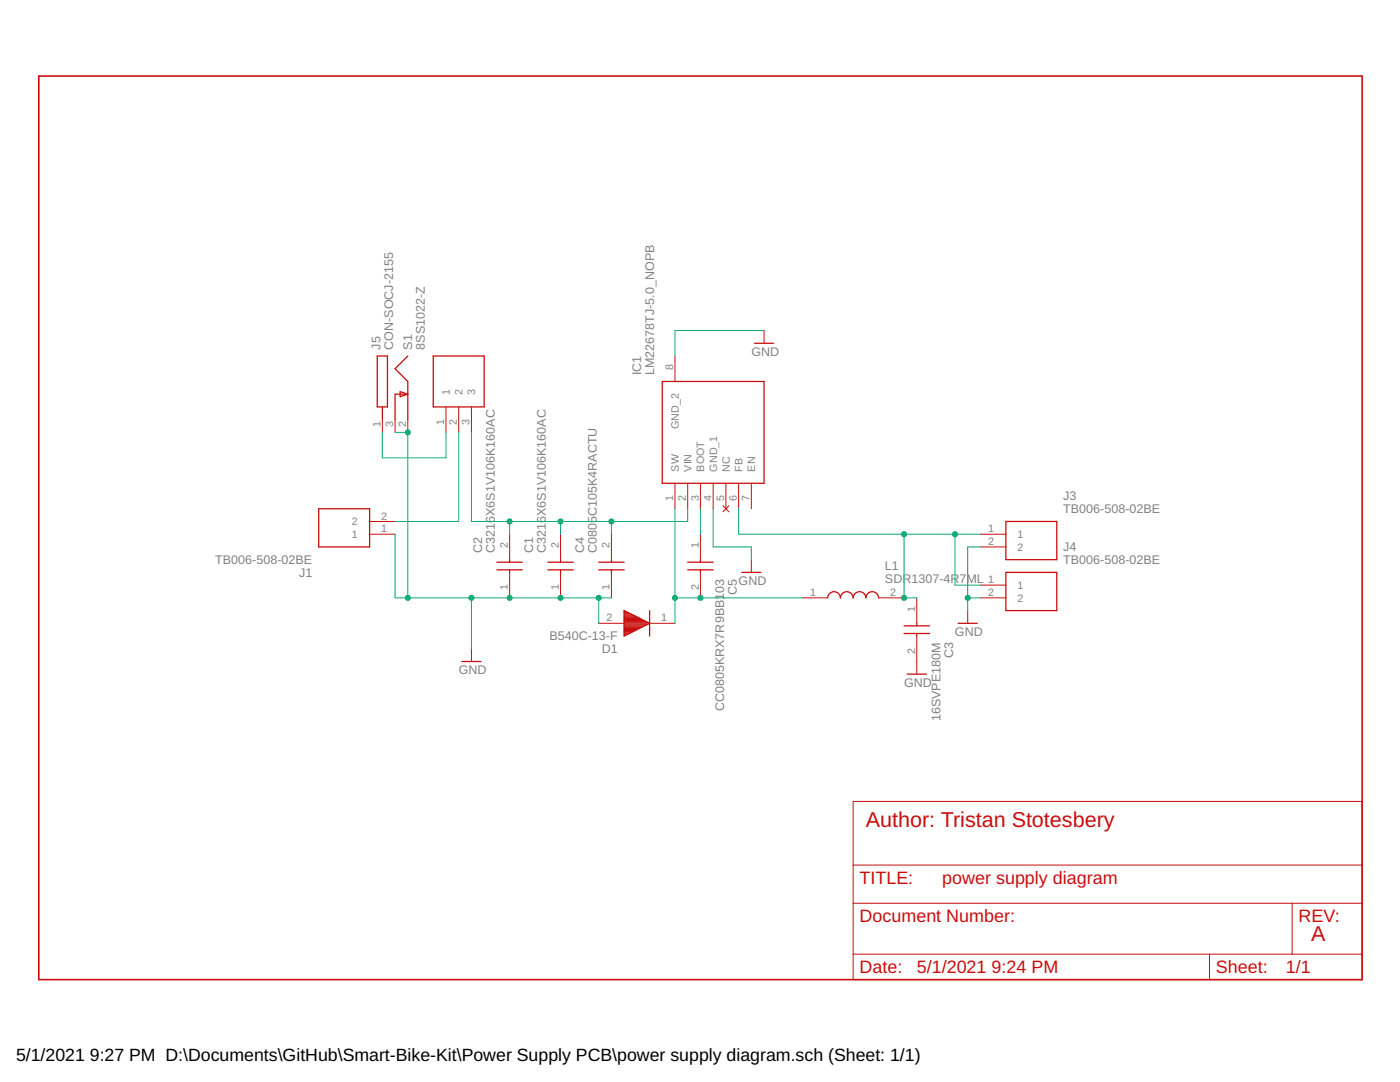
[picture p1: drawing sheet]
<?xml version="1.0" encoding="utf-8"?>
<!DOCTYPE eagle SYSTEM "eagle.dtd">
<eagle version="9.6.2">
<drawing>
<settings>
<setting alwaysvectorfont="no"/>
<setting verticaltext="up"/>
</settings>
<grid distance="0.1" unitdist="inch" unit="inch" style="lines" multiple="1" display="no" altdistance="0.01" altunitdist="inch" altunit="inch"/>
<schematic xreflabel="%F%N/%S.%C%R" xrefpart="/%S.%C%R">
<libraries>
<library name="SamacSys_Parts">
<symbols>
<symbol name="LM22678TJ-5.0_NOPB">
<wire x1="5.08" y1="2.54" x2="25.4" y2="2.54" width="0.254" layer="94"/>
<wire x1="25.4" y1="-17.78" x2="25.4" y2="2.54" width="0.254" layer="94"/>
<wire x1="25.4" y1="-17.78" x2="5.08" y2="-17.78" width="0.254" layer="94"/>
<wire x1="5.08" y1="2.54" x2="5.08" y2="-17.78" width="0.254" layer="94"/>
<text x="26.67" y="7.62" size="1.778" layer="95" align="center-left">&gt;NAME</text>
<text x="26.67" y="5.08" size="1.778" layer="96" align="center-left">&gt;VALUE</text>
<pin name="SW" x="0" y="0" length="middle"/>
<pin name="VIN" x="0" y="-2.54" length="middle"/>
<pin name="BOOT" x="0" y="-5.08" length="middle"/>
<pin name="GND_1" x="0" y="-7.62" length="middle"/>
<pin name="NC" x="0" y="-10.16" length="middle" direction="nc"/>
<pin name="FB" x="0" y="-12.7" length="middle"/>
<pin name="EN" x="0" y="-15.24" length="middle"/>
<pin name="GND_2" x="30.48" y="0" length="middle" rot="R180"/>
</symbol>
</symbols>
<devicesets>
<deviceset name="LM22678TJ-5.0_NOPB" prefix="IC">
<gates>
<gate name="G$1" symbol="LM22678TJ-5.0_NOPB" x="0" y="0"/>
</gates>
<devices>
<device name="" package="LM22678TJ50NOPB">
<connects>
<connect gate="G$1" pin="BOOT" pad="3"/>
<connect gate="G$1" pin="EN" pad="7"/>
<connect gate="G$1" pin="FB" pad="6"/>
<connect gate="G$1" pin="GND_1" pad="4"/>
<connect gate="G$1" pin="GND_2" pad="8"/>
<connect gate="G$1" pin="NC" pad="5"/>
<connect gate="G$1" pin="SW" pad="1"/>
<connect gate="G$1" pin="VIN" pad="2"/>
</connects>
<technologies>
<technology name="">
<attribute name="DESCRIPTION" value="SIMPLE SWITCHER 4.5V to 42V, 5A Step-Down Voltage Regulator with Precision Enable" constant="no"/>
<attribute name="HEIGHT" value="2.1mm" constant="no"/>
<attribute name="MANUFACTURER_NAME" value="Texas Instruments" constant="no"/>
<attribute name="MANUFACTURER_PART_NUMBER" value="LM22678TJ-5.0/NOPB" constant="no"/>
<attribute name="MOUSER_PART_NUMBER" value="926-LM22678TJ50NOPB" constant="no"/>
<attribute name="MOUSER_PRICE-STOCK" value="https://www.mouser.co.uk/ProductDetail/Texas-Instruments/LM22678TJ-50-NOPB?qs=X1J7HmVL2ZHigSTWjAFUig%3D%3D" constant="no"/>
</technology>
</technologies>
</device>
</devices>
</deviceset>
</devicesets>
</library>
<library name="SamacSys_Parts">
<symbols>
<symbol name="C3216X6S1V106K160AC">
<wire x1="5.588" y1="2.54" x2="5.588" y2="-2.54" width="0.254" layer="94"/>
<wire x1="7.112" y1="2.54" x2="7.112" y2="-2.54" width="0.254" layer="94"/>
<wire x1="5.08" y1="0" x2="5.588" y2="0" width="0.254" layer="94"/>
<wire x1="7.112" y1="0" x2="7.62" y2="0" width="0.254" layer="94"/>
<text x="8.89" y="6.35" size="1.778" layer="95" align="center-left">&gt;NAME</text>
<text x="8.89" y="3.81" size="1.778" layer="96" align="center-left">&gt;VALUE</text>
<pin name="1" x="0" y="0" visible="pad" length="middle"/>
<pin name="2" x="12.7" y="0" visible="pad" length="middle" rot="R180"/>
</symbol>
<symbol name="C0805C105K4RACTU">
<wire x1="5.588" y1="2.54" x2="5.588" y2="-2.54" width="0.254" layer="94"/>
<wire x1="7.112" y1="2.54" x2="7.112" y2="-2.54" width="0.254" layer="94"/>
<wire x1="5.08" y1="0" x2="5.588" y2="0" width="0.254" layer="94"/>
<wire x1="7.112" y1="0" x2="7.62" y2="0" width="0.254" layer="94"/>
<text x="8.89" y="6.35" size="1.778" layer="95" align="center-left">&gt;NAME</text>
<text x="8.89" y="3.81" size="1.778" layer="96" align="center-left">&gt;VALUE</text>
<pin name="1" x="0" y="0" visible="pad" length="middle"/>
<pin name="2" x="12.7" y="0" visible="pad" length="middle" rot="R180"/>
</symbol>
<symbol name="CC0805KRX7R9BB103">
<wire x1="5.588" y1="2.54" x2="5.588" y2="-2.54" width="0.254" layer="94"/>
<wire x1="7.112" y1="2.54" x2="7.112" y2="-2.54" width="0.254" layer="94"/>
<wire x1="5.08" y1="0" x2="5.588" y2="0" width="0.254" layer="94"/>
<wire x1="7.112" y1="0" x2="7.62" y2="0" width="0.254" layer="94"/>
<text x="8.89" y="6.35" size="1.778" layer="95" align="center-left">&gt;NAME</text>
<text x="8.89" y="3.81" size="1.778" layer="96" align="center-left">&gt;VALUE</text>
<pin name="1" x="0" y="0" visible="pad" length="middle"/>
<pin name="2" x="12.7" y="0" visible="pad" length="middle" rot="R180"/>
</symbol>
<symbol name="B540C-13-F">
<wire x1="5.08" y1="2.54" x2="5.08" y2="-2.54" width="0.254" layer="94"/>
<text x="11.43" y="5.08" size="1.778" layer="95" align="center-left">&gt;NAME</text>
<text x="11.43" y="2.54" size="1.778" layer="96" align="center-left">&gt;VALUE</text>
<pin name="K" x="0" y="0" visible="pad" length="middle"/>
<pin name="A" x="15.24" y="0" visible="pad" length="middle" rot="R180"/>
<polygon width="0.254" layer="94">
<vertex x="5.08" y="0"/>
<vertex x="10.16" y="2.54"/>
<vertex x="10.16" y="-2.54"/>
</polygon>
</symbol>
<symbol name="SDR1307-4R7ML">
<wire x1="5.08" y1="0" x2="7.62" y2="0" width="0.254" layer="94" curve="-175.4"/>
<wire x1="7.62" y1="0" x2="10.16" y2="0" width="0.254" layer="94" curve="-175.4"/>
<wire x1="10.16" y1="0" x2="12.7" y2="0" width="0.254" layer="94" curve="-175.4"/>
<wire x1="12.7" y1="0" x2="15.24" y2="0" width="0.254" layer="94" curve="-175.4"/>
<text x="16.51" y="6.35" size="1.778" layer="95" align="center-left">&gt;NAME</text>
<text x="16.51" y="3.81" size="1.778" layer="96" align="center-left">&gt;VALUE</text>
<pin name="1" x="0" y="0" visible="pad" length="middle"/>
<pin name="2" x="20.32" y="0" visible="pad" length="middle" rot="R180"/>
</symbol>
<symbol name="TB006-508-02BE">
<wire x1="5.08" y1="2.54" x2="15.24" y2="2.54" width="0.254" layer="94"/>
<wire x1="15.24" y1="-5.08" x2="15.24" y2="2.54" width="0.254" layer="94"/>
<wire x1="15.24" y1="-5.08" x2="5.08" y2="-5.08" width="0.254" layer="94"/>
<wire x1="5.08" y1="2.54" x2="5.08" y2="-5.08" width="0.254" layer="94"/>
<text x="16.51" y="7.62" size="1.778" layer="95" align="center-left">&gt;NAME</text>
<text x="16.51" y="5.08" size="1.778" layer="96" align="center-left">&gt;VALUE</text>
<pin name="1" x="0" y="0" length="middle"/>
<pin name="2" x="0" y="-2.54" length="middle"/>
</symbol>
<symbol name="16SVPE180M">
<wire x1="5.588" y1="2.54" x2="5.588" y2="-2.54" width="0.254" layer="94"/>
<wire x1="7.112" y1="2.54" x2="7.112" y2="-2.54" width="0.254" layer="94"/>
<wire x1="5.08" y1="0" x2="5.588" y2="0" width="0.254" layer="94"/>
<wire x1="7.112" y1="0" x2="7.62" y2="0" width="0.254" layer="94"/>
<text x="8.89" y="6.35" size="1.778" layer="95" align="center-left">&gt;NAME</text>
<text x="8.89" y="3.81" size="1.778" layer="96" align="center-left">&gt;VALUE</text>
<pin name="1" x="0" y="0" visible="pad" length="middle"/>
<pin name="2" x="12.7" y="0" visible="pad" length="middle" rot="R180"/>
</symbol>
<symbol name="CON-SOCJ-2155">
<wire x1="5.08" y1="1.016" x2="5.08" y2="-1.016" width="0.254" layer="94"/>
<wire x1="15.24" y1="-1.016" x2="5.08" y2="-1.016" width="0.254" layer="94"/>
<wire x1="15.24" y1="-1.016" x2="15.24" y2="1.016" width="0.254" layer="94"/>
<wire x1="5.08" y1="1.016" x2="15.24" y2="1.016" width="0.254" layer="94"/>
<wire x1="2.54" y1="0" x2="5.08" y2="0" width="0.254" layer="94"/>
<wire x1="2.54" y1="-2.54" x2="7.62" y2="-2.54" width="0.254" layer="94"/>
<wire x1="7.62" y1="-5.08" x2="7.62" y2="-2.54" width="0.254" layer="94"/>
<wire x1="2.54" y1="-5.08" x2="10.16" y2="-5.08" width="0.254" layer="94"/>
<wire x1="12.7" y1="-2.54" x2="10.16" y2="-5.08" width="0.254" layer="94"/>
<wire x1="12.7" y1="-2.54" x2="15.24" y2="-5.08" width="0.254" layer="94"/>
<wire x1="7.62" y1="-5.08" x2="7.112" y2="-3.556" width="0.254" layer="94"/>
<wire x1="8.128" y1="-3.556" x2="7.112" y2="-3.556" width="0.254" layer="94"/>
<wire x1="8.128" y1="-3.556" x2="7.62" y2="-5.08" width="0.254" layer="94"/>
<text x="16.51" y="1.27" size="1.778" layer="95" align="center-left">&gt;NAME</text>
<text x="16.51" y="-1.27" size="1.778" layer="96" align="center-left">&gt;VALUE</text>
<pin name="1" x="0" y="0" visible="pad" length="short"/>
<pin name="2" x="0" y="-5.08" visible="pad" length="short"/>
<pin name="3" x="0" y="-2.54" visible="pad" length="short"/>
</symbol>
</symbols>
<devicesets>
<deviceset name="C3216X6S1V106K160AC" prefix="C">
<gates>
<gate name="G$1" symbol="C3216X6S1V106K160AC" x="0" y="0"/>
</gates>
<devices>
<device name="" package="CAPC3216X180N">
<connects>
<connect gate="G$1" pin="1" pad="1"/>
<connect gate="G$1" pin="2" pad="2"/>
</connects>
<package3dinstances>
<package3dinstance package3d_urn="urn:adsk.eagle:package:27935305/1"/>
</package3dinstances>
<technologies>
<technology name="">
<attribute name="DESCRIPTION" value="Multilayer Ceramic Capacitors MLCC - SMD/SMT 1206 35V 10uF X6S 10% T: 1.6mm" constant="no"/>
<attribute name="HEIGHT" value="1.8mm" constant="no"/>
<attribute name="MANUFACTURER_NAME" value="TDK" constant="no"/>
<attribute name="MANUFACTURER_PART_NUMBER" value="C3216X6S1V106K160AC" constant="no"/>
<attribute name="MOUSER_PART_NUMBER" value="810-C3216X6S1V106K6A" constant="no"/>
<attribute name="MOUSER_PRICE-STOCK" value="https://www.mouser.co.uk/ProductDetail/TDK/C3216X6S1V106K160AC?qs=xLDY6iXSiQbqLIcRZVjJ3A%3D%3D" constant="no"/>
</technology>
</technologies>
</device>
</devices>
</deviceset>
<deviceset name="C0805C105K4RACTU" prefix="C">
<gates>
<gate name="G$1" symbol="C0805C105K4RACTU" x="0" y="0"/>
</gates>
<devices>
<device name="" package="CAPC2012X100N">
<connects>
<connect gate="G$1" pin="1" pad="1"/>
<connect gate="G$1" pin="2" pad="2"/>
</connects>
<package3dinstances>
<package3dinstance package3d_urn="urn:adsk.eagle:package:27935306/1"/>
</package3dinstances>
<technologies>
<technology name="">
<attribute name="DESCRIPTION" value="1uF Ceramic Multilayer Capacitor, 16V" constant="no"/>
<attribute name="HEIGHT" value="1mm" constant="no"/>
<attribute name="MANUFACTURER_NAME" value="Kemet" constant="no"/>
<attribute name="MANUFACTURER_PART_NUMBER" value="C0805C105K4RACTU" constant="no"/>
<attribute name="MOUSER_PART_NUMBER" value="80-C0805C105K4R" constant="no"/>
<attribute name="MOUSER_PRICE-STOCK" value="https://www.mouser.co.uk/ProductDetail/KEMET/C0805C105K4RACTU?qs=yrVqjCObULOefkidH6lLLQ%3D%3D" constant="no"/>
</technology>
</technologies>
</device>
</devices>
</deviceset>
<deviceset name="CC0805KRX7R9BB103" prefix="C">
<gates>
<gate name="G$1" symbol="CC0805KRX7R9BB103" x="0" y="0"/>
</gates>
<devices>
<device name="" package="CAPC2012X135N">
<connects>
<connect gate="G$1" pin="1" pad="1"/>
<connect gate="G$1" pin="2" pad="2"/>
</connects>
<package3dinstances>
<package3dinstance package3d_urn="urn:adsk.eagle:package:27935307/1"/>
</package3dinstances>
<technologies>
<technology name="">
<attribute name="DESCRIPTION" value="0805 X7R ceramic cap,10nF 50V Phycomp 10nF Multilayer Ceramic Capacitor (MLCC) 50 V dc +/-10% X7R dielectric Standard max op. temp. +125C" constant="no"/>
<attribute name="HEIGHT" value="1.35mm" constant="no"/>
<attribute name="MANUFACTURER_NAME" value="YAGEO (PHYCOMP)" constant="no"/>
<attribute name="MANUFACTURER_PART_NUMBER" value="CC0805KRX7R9BB103" constant="no"/>
<attribute name="MOUSER_PART_NUMBER" value="603-CC805KRX7R9BB103" constant="no"/>
<attribute name="MOUSER_PRICE-STOCK" value="https://www.mouser.co.uk/ProductDetail/Yageo/CC0805KRX7R9BB103?qs=AgBp2OyFlx%252BOmOw2rEcWJw%3D%3D" constant="no"/>
</technology>
</technologies>
</device>
</devices>
</deviceset>
<deviceset name="B540C-13-F" prefix="D">
<gates>
<gate name="G$1" symbol="B540C-13-F" x="0" y="0"/>
</gates>
<devices>
<device name="" package="DIOM7959X250N">
<connects>
<connect gate="G$1" pin="A" pad="2"/>
<connect gate="G$1" pin="K" pad="1"/>
</connects>
<package3dinstances>
<package3dinstance package3d_urn="urn:adsk.eagle:package:27935304/1"/>
</package3dinstances>
<technologies>
<technology name="">
<attribute name="DESCRIPTION" value="Diodes Inc B540C-13-F, SMT Schottky Diode, 40V 5A, 2-Pin DO-214AB" constant="no"/>
<attribute name="HEIGHT" value="2.5mm" constant="no"/>
<attribute name="MANUFACTURER_NAME" value="Diodes Inc." constant="no"/>
<attribute name="MANUFACTURER_PART_NUMBER" value="B540C-13-F" constant="no"/>
<attribute name="MOUSER_PART_NUMBER" value="621-B540C-F" constant="no"/>
<attribute name="MOUSER_PRICE-STOCK" value="https://www.mouser.co.uk/ProductDetail/Diodes-Incorporated/B540C-13-F?qs=v2dnQLbuoRZXHN%2FK4ft5%252Bg%3D%3D" constant="no"/>
</technology>
</technologies>
</device>
</devices>
</deviceset>
<deviceset name="SDR1307-4R7ML" prefix="L">
<gates>
<gate name="G$1" symbol="SDR1307-4R7ML" x="0" y="0"/>
</gates>
<devices>
<device name="" package="SDR1307-220ML">
<connects>
<connect gate="G$1" pin="1" pad="1"/>
<connect gate="G$1" pin="2" pad="2"/>
</connects>
<package3dinstances>
<package3dinstance package3d_urn="urn:adsk.eagle:package:27935309/1"/>
</package3dinstances>
<technologies>
<technology name="">
<attribute name="DESCRIPTION" value="Fixed Inductors 4.7uH 20% SMD 1307" constant="no"/>
<attribute name="HEIGHT" value="mm" constant="no"/>
<attribute name="MANUFACTURER_NAME" value="Bourns" constant="no"/>
<attribute name="MANUFACTURER_PART_NUMBER" value="SDR1307-4R7ML" constant="no"/>
<attribute name="MOUSER_PART_NUMBER" value="652-SDR1307-4R7ML" constant="no"/>
<attribute name="MOUSER_PRICE-STOCK" value="https://www.mouser.co.uk/ProductDetail/Bourns/SDR1307-4R7ML?qs=uD%2FoUDWqfvTph9Rfuyszgg%3D%3D" constant="no"/>
</technology>
</technologies>
</device>
</devices>
</deviceset>
<deviceset name="TB006-508-02BE" prefix="J">
<gates>
<gate name="G$1" symbol="TB006-508-02BE" x="0" y="0"/>
</gates>
<devices>
<device name="" package="TB00650802BE">
<connects>
<connect gate="G$1" pin="1" pad="1"/>
<connect gate="G$1" pin="2" pad="2"/>
</connects>
<package3dinstances>
<package3dinstance package3d_urn="urn:adsk.eagle:package:27935310/1"/>
</package3dinstances>
<technologies>
<technology name="">
<attribute name="DESCRIPTION" value="Fixed Terminal Blocks screw type, 5.08 , horizontal, 2 poles, CUI Blue, slotted screw, PCB mount" constant="no"/>
<attribute name="HEIGHT" value="10.4mm" constant="no"/>
<attribute name="MANUFACTURER_NAME" value="CUI Inc." constant="no"/>
<attribute name="MANUFACTURER_PART_NUMBER" value="TB006-508-02BE" constant="no"/>
<attribute name="MOUSER_PART_NUMBER" value="490-TB006-508-02BE" constant="no"/>
<attribute name="MOUSER_PRICE-STOCK" value="https://www.mouser.co.uk/ProductDetail/CUI-Devices/TB006-508-02BE?qs=vLWxofP3U2wEdOVV%2FaT04w%3D%3D" constant="no"/>
</technology>
</technologies>
</device>
</devices>
</deviceset>
<deviceset name="16SVPE180M" prefix="C">
<gates>
<gate name="G$1" symbol="16SVPE180M" x="0" y="0"/>
</gates>
<devices>
<device name="" package="16SVPE180M">
<connects>
<connect gate="G$1" pin="1" pad="1"/>
<connect gate="G$1" pin="2" pad="2"/>
</connects>
<package3dinstances>
<package3dinstance package3d_urn="urn:adsk.eagle:package:27935308/1"/>
</package3dinstances>
<technologies>
<technology name="">
<attribute name="DESCRIPTION" value="Panasonic Aluminium Polymer Capacitor 180uF 16V dc 6.3mm C10 OS-CON Series, Surface Mount Polymer, +/-20% 6.3 x 9.9mm" constant="no"/>
<attribute name="HEIGHT" value="10mm" constant="no"/>
<attribute name="MANUFACTURER_NAME" value="Panasonic" constant="no"/>
<attribute name="MANUFACTURER_PART_NUMBER" value="16SVPE180M" constant="no"/>
<attribute name="MOUSER_PART_NUMBER" value="667-16SVPE180M" constant="no"/>
<attribute name="MOUSER_PRICE-STOCK" value="https://www.mouser.co.uk/ProductDetail/Panasonic/16SVPE180M?qs=OE1iw1LrrPH8IiQtRMzKQA%3D%3D" constant="no"/>
</technology>
</technologies>
</device>
</devices>
</deviceset>
<deviceset name="CON-SOCJ-2155" prefix="J">
<gates>
<gate name="G$1" symbol="CON-SOCJ-2155" x="0" y="0"/>
</gates>
<devices>
<device name="" package="CONSOCJ2155">
<connects>
<connect gate="G$1" pin="1" pad="1"/>
<connect gate="G$1" pin="2" pad="2"/>
<connect gate="G$1" pin="3" pad="3"/>
</connects>
<package3dinstances>
<package3dinstance package3d_urn="urn:adsk.eagle:package:27935300/1"/>
</package3dinstances>
<technologies>
<technology name="">
<attribute name="DESCRIPTION" value="DC Power Connectors Power Jack/Connector 2.1mm x 5.5mm" constant="no"/>
<attribute name="HEIGHT" value="11mm" constant="no"/>
<attribute name="MANUFACTURER_NAME" value="Gravitech" constant="no"/>
<attribute name="MANUFACTURER_PART_NUMBER" value="CON-SOCJ-2155" constant="no"/>
<attribute name="MOUSER_PART_NUMBER" value="992-CON-SOCJ-2155" constant="no"/>
<attribute name="MOUSER_PRICE-STOCK" value="https://www.mouser.co.uk/ProductDetail/Gravitech/CON-SOCJ-2155/?qs=fkzBJ5HM%252BdCcpvFQyQZHtA%3D%3D" constant="no"/>
</technology>
</technologies>
</device>
</devices>
</deviceset>
</devicesets>
</library>
<library name="supply1">
<symbols>
<symbol name="GND">
<wire x1="-1.905" y1="0" x2="1.905" y2="0" width="0.254" layer="94"/>
<text x="-2.54" y="-2.54" size="1.778" layer="96">&gt;VALUE</text>
<pin name="GND" x="0" y="2.54" visible="off" length="short" direction="sup" rot="R270"/>
</symbol>
</symbols>
<devicesets>
<deviceset name="GND" prefix="GND">
<gates>
<gate name="1" symbol="GND" x="0" y="0"/>
</gates>
<devices>
<device name="">
<technologies>
<technology name=""/>
</technologies>
</device>
</devices>
</deviceset>
</devicesets>
</library>
<library name="8SS1022-Z">
<symbols>
<symbol name="8SS1022-Z">
<wire x1="5.08" y1="2.54" x2="15.24" y2="2.54" width="0.254" layer="94"/>
<wire x1="15.24" y1="-7.62" x2="15.24" y2="2.54" width="0.254" layer="94"/>
<wire x1="15.24" y1="-7.62" x2="5.08" y2="-7.62" width="0.254" layer="94"/>
<wire x1="5.08" y1="2.54" x2="5.08" y2="-7.62" width="0.254" layer="94"/>
<text x="16.51" y="7.62" size="1.778" layer="95" align="center-left">&gt;NAME</text>
<text x="16.51" y="5.08" size="1.778" layer="96" align="center-left">&gt;VALUE</text>
<pin name="1" x="0" y="0" length="middle"/>
<pin name="2" x="0" y="-2.54" length="middle"/>
<pin name="3" x="0" y="-5.08" length="middle"/>
</symbol>
</symbols>
<devicesets>
<deviceset name="8SS1022-Z" prefix="S">
<gates>
<gate name="G$1" symbol="8SS1022-Z" x="0" y="0"/>
</gates>
<devices>
<device name="" package="8SS1022Z">
<connects>
<connect gate="G$1" pin="1" pad="1"/>
<connect gate="G$1" pin="2" pad="2"/>
<connect gate="G$1" pin="3" pad="3"/>
</connects>
<technologies>
<technology name="">
<attribute name="DESCRIPTION" value="Slide Switches SPDT, ON-OFF-ON, slide, straight PC terminals, 6A @ 125V AC" constant="no"/>
<attribute name="HEIGHT" value="14.85mm" constant="no"/>
<attribute name="MANUFACTURER_NAME" value="NIDEC COPAL" constant="no"/>
<attribute name="MANUFACTURER_PART_NUMBER" value="8SS1022-Z" constant="no"/>
<attribute name="MOUSER_PART_NUMBER" value="229-8SS1022-Z" constant="no"/>
<attribute name="MOUSER_PRICE-STOCK" value="https://www.mouser.co.uk/ProductDetail/Nidec-Copal/8SS1022-Z?qs=XeJtXLiO41S0FkmrxT6eNQ%3D%3D" constant="no"/>
</technology>
</technologies>
</device>
</devices>
</deviceset>
</devicesets>
</library>
<library name="frames">
<symbols>
<symbol name="DINA4_L">
<frame x1="0" y1="0" x2="264.16" y2="180.34" columns="4" rows="4" layer="94" border-left="no" border-top="no" border-right="no" border-bottom="no"/>
</symbol>
<symbol name="DOCFIELD">
<wire x1="0" y1="0" x2="71.12" y2="0" width="0.1016" layer="94"/>
<wire x1="101.6" y1="15.24" x2="87.63" y2="15.24" width="0.1016" layer="94"/>
<wire x1="0" y1="0" x2="0" y2="5.08" width="0.1016" layer="94"/>
<wire x1="0" y1="5.08" x2="71.12" y2="5.08" width="0.1016" layer="94"/>
<wire x1="0" y1="5.08" x2="0" y2="15.24" width="0.1016" layer="94"/>
<wire x1="101.6" y1="15.24" x2="101.6" y2="5.08" width="0.1016" layer="94"/>
<wire x1="71.12" y1="5.08" x2="71.12" y2="0" width="0.1016" layer="94"/>
<wire x1="71.12" y1="5.08" x2="87.63" y2="5.08" width="0.1016" layer="94"/>
<wire x1="71.12" y1="0" x2="101.6" y2="0" width="0.1016" layer="94"/>
<wire x1="87.63" y1="15.24" x2="87.63" y2="5.08" width="0.1016" layer="94"/>
<wire x1="87.63" y1="15.24" x2="0" y2="15.24" width="0.1016" layer="94"/>
<wire x1="87.63" y1="5.08" x2="101.6" y2="5.08" width="0.1016" layer="94"/>
<wire x1="101.6" y1="5.08" x2="101.6" y2="0" width="0.1016" layer="94"/>
<wire x1="0" y1="15.24" x2="0" y2="22.86" width="0.1016" layer="94"/>
<wire x1="101.6" y1="35.56" x2="0" y2="35.56" width="0.1016" layer="94"/>
<wire x1="101.6" y1="35.56" x2="101.6" y2="22.86" width="0.1016" layer="94"/>
<wire x1="0" y1="22.86" x2="101.6" y2="22.86" width="0.1016" layer="94"/>
<wire x1="0" y1="22.86" x2="0" y2="35.56" width="0.1016" layer="94"/>
<wire x1="101.6" y1="22.86" x2="101.6" y2="15.24" width="0.1016" layer="94"/>
<text x="1.27" y="1.27" size="2.54" layer="94">Date:</text>
<text x="12.7" y="1.27" size="2.54" layer="94">&gt;LAST_DATE_TIME</text>
<text x="72.39" y="1.27" size="2.54" layer="94">Sheet:</text>
<text x="86.36" y="1.27" size="2.54" layer="94">&gt;SHEET</text>
<text x="88.9" y="11.43" size="2.54" layer="94">REV:</text>
<text x="1.27" y="19.05" size="2.54" layer="94">TITLE:</text>
<text x="1.27" y="11.43" size="2.54" layer="94">Document Number:</text>
<text x="17.78" y="19.05" size="2.54" layer="94">&gt;DRAWING_NAME</text>
</symbol>
</symbols>
<devicesets>
<deviceset name="DINA4_L" prefix="FRAME" uservalue="yes">
<gates>
<gate name="G$1" symbol="DINA4_L" x="0" y="0"/>
<gate name="G$2" symbol="DOCFIELD" x="162.56" y="0" addlevel="must"/>
</gates>
<devices>
<device name="">
<technologies>
<technology name=""/>
</technologies>
</device>
</devices>
</deviceset>
</devicesets>
</library>
</libraries>
<attributes>
</attributes>
<variantdefs>
</variantdefs>
<classes>
<class number="0" name="default" width="0" drill="0">
</class>
</classes>
<parts>
<part name="IC1" library="SamacSys_Parts" deviceset="LM22678TJ-5.0_NOPB" device=""/>
<part name="C1" library="SamacSys_Parts" deviceset="C3216X6S1V106K160AC" device="" package3d_urn="urn:adsk.eagle:package:27935305/1"/>
<part name="C2" library="SamacSys_Parts" deviceset="C3216X6S1V106K160AC" device="" package3d_urn="urn:adsk.eagle:package:27935305/1"/>
<part name="C4" library="SamacSys_Parts" deviceset="C0805C105K4RACTU" device="" package3d_urn="urn:adsk.eagle:package:27935306/1"/>
<part name="C5" library="SamacSys_Parts" deviceset="CC0805KRX7R9BB103" device="" package3d_urn="urn:adsk.eagle:package:27935307/1"/>
<part name="D1" library="SamacSys_Parts" deviceset="B540C-13-F" device="" package3d_urn="urn:adsk.eagle:package:27935304/1"/>
<part name="L1" library="SamacSys_Parts" deviceset="SDR1307-4R7ML" device="" package3d_urn="urn:adsk.eagle:package:27935309/1"/>
<part name="J1" library="SamacSys_Parts" deviceset="TB006-508-02BE" device="" package3d_urn="urn:adsk.eagle:package:27935310/1"/>
<part name="J3" library="SamacSys_Parts" deviceset="TB006-508-02BE" device="" package3d_urn="urn:adsk.eagle:package:27935310/1"/>
<part name="J4" library="SamacSys_Parts" deviceset="TB006-508-02BE" device="" package3d_urn="urn:adsk.eagle:package:27935310/1"/>
<part name="C3" library="SamacSys_Parts" deviceset="16SVPE180M" device="" package3d_urn="urn:adsk.eagle:package:27935308/1"/>
<part name="J5" library="SamacSys_Parts" deviceset="CON-SOCJ-2155" device="" package3d_urn="urn:adsk.eagle:package:27935300/1"/>
<part name="GND1" library="supply1" deviceset="GND" device=""/>
<part name="GND2" library="supply1" deviceset="GND" device=""/>
<part name="GND4" library="supply1" deviceset="GND" device=""/>
<part name="GND5" library="supply1" deviceset="GND" device=""/>
<part name="GND6" library="supply1" deviceset="GND" device=""/>
<part name="S1" library="8SS1022-Z" deviceset="8SS1022-Z" device=""/>
<part name="FRAME1" library="frames" deviceset="DINA4_L" device=""/>
</parts>
<sheets>
<sheet>
<plain>
<text x="101.6" y="10.16" size="3.048" layer="94">Author: Tristan Stotesbery</text>
<text x="190.5" y="-12.7" size="3.048" layer="94">A</text>
</plain>
<instances>
<instance part="IC1" gate="G$1" x="63.5" y="73.66" smashed="yes" rot="R90">
<attribute name="NAME" x="55.88" y="100.33" size="1.778" layer="95" rot="R90" align="center-left"/>
<attribute name="VALUE" x="58.42" y="100.33" size="1.778" layer="96" rot="R90" align="center-left"/>
</instance>
<instance part="C1" gate="G$1" x="40.64" y="55.88" smashed="yes" rot="R90">
<attribute name="NAME" x="34.29" y="64.77" size="1.778" layer="95" rot="R90" align="center-left"/>
<attribute name="VALUE" x="36.83" y="64.77" size="1.778" layer="96" rot="R90" align="center-left"/>
</instance>
<instance part="C2" gate="G$1" x="30.48" y="55.88" smashed="yes" rot="R90">
<attribute name="NAME" x="24.13" y="64.77" size="1.778" layer="95" rot="R90" align="center-left"/>
<attribute name="VALUE" x="26.67" y="64.77" size="1.778" layer="96" rot="R90" align="center-left"/>
</instance>
<instance part="C4" gate="G$1" x="50.8" y="55.88" smashed="yes" rot="R90">
<attribute name="NAME" x="44.45" y="64.77" size="1.778" layer="95" rot="R90" align="center-left"/>
<attribute name="VALUE" x="46.99" y="64.77" size="1.778" layer="96" rot="R90" align="center-left"/>
</instance>
<instance part="C5" gate="G$1" x="68.58" y="68.58" smashed="yes" rot="R270">
<attribute name="NAME" x="74.93" y="59.69" size="1.778" layer="95" rot="R270" align="center-left"/>
<attribute name="VALUE" x="72.39" y="59.69" size="1.778" layer="96" rot="R270" align="center-left"/>
</instance>
<instance part="D1" gate="G$1" x="63.5" y="50.8" smashed="yes" rot="R180">
<attribute name="NAME" x="52.07" y="45.72" size="1.778" layer="95" rot="R180" align="center-left"/>
<attribute name="VALUE" x="52.07" y="48.26" size="1.778" layer="96" rot="R180" align="center-left"/>
</instance>
<instance part="L1" gate="G$1" x="88.9" y="55.88" smashed="yes">
<attribute name="NAME" x="105.41" y="62.23" size="1.778" layer="95" align="center-left"/>
<attribute name="VALUE" x="105.41" y="59.69" size="1.778" layer="96" align="center-left"/>
</instance>
<instance part="J1" gate="G$1" x="7.62" y="68.58" smashed="yes" rot="R180">
<attribute name="NAME" x="-8.89" y="60.96" size="1.778" layer="95" rot="R180" align="center-left"/>
<attribute name="VALUE" x="-8.89" y="63.5" size="1.778" layer="96" rot="R180" align="center-left"/>
</instance>
<instance part="J3" gate="G$1" x="124.46" y="68.58" smashed="yes">
<attribute name="NAME" x="140.97" y="76.2" size="1.778" layer="95" align="center-left"/>
<attribute name="VALUE" x="140.97" y="73.66" size="1.778" layer="96" align="center-left"/>
</instance>
<instance part="J4" gate="G$1" x="124.46" y="58.42" smashed="yes">
<attribute name="NAME" x="140.97" y="66.04" size="1.778" layer="95" align="center-left"/>
<attribute name="VALUE" x="140.97" y="63.5" size="1.778" layer="96" align="center-left"/>
</instance>
<instance part="C3" gate="G$1" x="111.76" y="55.88" smashed="yes" rot="R270">
<attribute name="NAME" x="118.11" y="46.99" size="1.778" layer="95" rot="R270" align="center-left"/>
<attribute name="VALUE" x="115.57" y="46.99" size="1.778" layer="96" rot="R270" align="center-left"/>
</instance>
<instance part="J5" gate="G$1" x="5.08" y="88.9" smashed="yes" rot="R90">
<attribute name="NAME" x="3.81" y="105.41" size="1.778" layer="95" rot="R90" align="center-left"/>
<attribute name="VALUE" x="6.35" y="105.41" size="1.778" layer="96" rot="R90" align="center-left"/>
</instance>
<instance part="GND1" gate="1" x="121.92" y="50.8" smashed="yes">
<attribute name="VALUE" x="119.38" y="48.26" size="1.778" layer="96"/>
</instance>
<instance part="GND2" gate="1" x="111.76" y="40.64" smashed="yes">
<attribute name="VALUE" x="109.22" y="38.1" size="1.778" layer="96"/>
</instance>
<instance part="GND4" gate="1" x="81.28" y="106.68" smashed="yes">
<attribute name="VALUE" x="78.74" y="104.14" size="1.778" layer="96"/>
</instance>
<instance part="GND5" gate="1" x="78.74" y="60.96" smashed="yes">
<attribute name="VALUE" x="76.2" y="58.42" size="1.778" layer="96"/>
</instance>
<instance part="GND6" gate="1" x="22.86" y="43.18" smashed="yes">
<attribute name="VALUE" x="20.32" y="40.64" size="1.778" layer="96"/>
</instance>
<instance part="S1" gate="G$1" x="17.78" y="88.9" smashed="yes" rot="R90">
<attribute name="NAME" x="10.16" y="105.41" size="1.778" layer="95" rot="R90" align="center-left"/>
<attribute name="VALUE" x="12.7" y="105.41" size="1.778" layer="96" rot="R90" align="center-left"/>
</instance>
<instance part="FRAME1" gate="G$1" x="-63.5" y="-20.32" smashed="yes"/>
<instance part="FRAME1" gate="G$2" x="99.06" y="-20.32" smashed="yes">
<attribute name="LAST_DATE_TIME" x="111.76" y="-19.05" size="2.54" layer="94"/>
<attribute name="SHEET" x="185.42" y="-19.05" size="2.54" layer="94"/>
<attribute name="DRAWING_NAME" x="116.84" y="-1.27" size="2.54" layer="94"/>
</instance>
</instances>
<busses>
</busses>
<nets>
<net name="N$1" class="0">
<segment>
<pinref part="C2" gate="G$1" pin="2"/>
<wire x1="30.48" y1="71.12" x2="30.48" y2="68.58" width="0.1524" layer="91"/>
<pinref part="C1" gate="G$1" pin="2"/>
<wire x1="40.64" y1="68.58" x2="40.64" y2="71.12" width="0.1524" layer="91"/>
<wire x1="40.64" y1="71.12" x2="30.48" y2="71.12" width="0.1524" layer="91"/>
<wire x1="40.64" y1="71.12" x2="50.8" y2="71.12" width="0.1524" layer="91"/>
<junction x="40.64" y="71.12"/>
<pinref part="C4" gate="G$1" pin="2"/>
<wire x1="50.8" y1="71.12" x2="50.8" y2="68.58" width="0.1524" layer="91"/>
<pinref part="IC1" gate="G$1" pin="VIN"/>
<wire x1="66.04" y1="73.66" x2="66.04" y2="71.12" width="0.1524" layer="91"/>
<wire x1="66.04" y1="71.12" x2="50.8" y2="71.12" width="0.1524" layer="91"/>
<junction x="50.8" y="71.12"/>
<pinref part="S1" gate="G$1" pin="3"/>
<wire x1="22.86" y1="88.9" x2="22.86" y2="71.12" width="0.1524" layer="91"/>
<wire x1="22.86" y1="71.12" x2="30.48" y2="71.12" width="0.1524" layer="91"/>
<junction x="30.48" y="71.12"/>
</segment>
</net>
<net name="N$4" class="0">
<segment>
<pinref part="IC1" gate="G$1" pin="SW"/>
<wire x1="63.5" y1="73.66" x2="63.5" y2="55.88" width="0.1524" layer="91"/>
<pinref part="C5" gate="G$1" pin="2"/>
<wire x1="63.5" y1="55.88" x2="68.58" y2="55.88" width="0.1524" layer="91"/>
<pinref part="L1" gate="G$1" pin="1"/>
<wire x1="68.58" y1="55.88" x2="88.9" y2="55.88" width="0.1524" layer="91"/>
<junction x="68.58" y="55.88"/>
<pinref part="D1" gate="G$1" pin="K"/>
<wire x1="63.5" y1="50.8" x2="63.5" y2="55.88" width="0.1524" layer="91"/>
<junction x="63.5" y="55.88"/>
</segment>
</net>
<net name="N$3" class="0">
<segment>
<pinref part="C5" gate="G$1" pin="1"/>
<pinref part="IC1" gate="G$1" pin="BOOT"/>
<wire x1="68.58" y1="68.58" x2="68.58" y2="73.66" width="0.1524" layer="91"/>
</segment>
</net>
<net name="N$5" class="0">
<segment>
<pinref part="IC1" gate="G$1" pin="FB"/>
<wire x1="76.2" y1="73.66" x2="76.2" y2="68.58" width="0.1524" layer="91"/>
<wire x1="76.2" y1="68.58" x2="109.22" y2="68.58" width="0.1524" layer="91"/>
<pinref part="L1" gate="G$1" pin="2"/>
<wire x1="109.22" y1="68.58" x2="109.22" y2="55.88" width="0.1524" layer="91"/>
<pinref part="C3" gate="G$1" pin="1"/>
<wire x1="109.22" y1="55.88" x2="111.76" y2="55.88" width="0.1524" layer="91"/>
<junction x="109.22" y="55.88"/>
<pinref part="J3" gate="G$1" pin="1"/>
<wire x1="124.46" y1="68.58" x2="119.38" y2="68.58" width="0.1524" layer="91"/>
<junction x="109.22" y="68.58"/>
<pinref part="J4" gate="G$1" pin="1"/>
<wire x1="119.38" y1="68.58" x2="109.22" y2="68.58" width="0.1524" layer="91"/>
<wire x1="124.46" y1="58.42" x2="119.38" y2="58.42" width="0.1524" layer="91"/>
<wire x1="119.38" y1="58.42" x2="119.38" y2="68.58" width="0.1524" layer="91"/>
<junction x="119.38" y="68.58"/>
</segment>
</net>
<net name="GND" class="0">
<segment>
<pinref part="C3" gate="G$1" pin="2"/>
<pinref part="GND2" gate="1" pin="GND"/>
</segment>
<segment>
<pinref part="J1" gate="G$1" pin="1"/>
<wire x1="7.62" y1="68.58" x2="7.62" y2="55.88" width="0.1524" layer="91"/>
<pinref part="C2" gate="G$1" pin="1"/>
<wire x1="7.62" y1="55.88" x2="10.16" y2="55.88" width="0.1524" layer="91"/>
<pinref part="C1" gate="G$1" pin="1"/>
<wire x1="10.16" y1="55.88" x2="22.86" y2="55.88" width="0.1524" layer="91"/>
<wire x1="22.86" y1="55.88" x2="30.48" y2="55.88" width="0.1524" layer="91"/>
<wire x1="30.48" y1="55.88" x2="40.64" y2="55.88" width="0.1524" layer="91"/>
<junction x="30.48" y="55.88"/>
<pinref part="C4" gate="G$1" pin="1"/>
<wire x1="40.64" y1="55.88" x2="48.26" y2="55.88" width="0.1524" layer="91"/>
<junction x="40.64" y="55.88"/>
<wire x1="48.26" y1="55.88" x2="50.8" y2="55.88" width="0.1524" layer="91"/>
<pinref part="GND6" gate="1" pin="GND"/>
<wire x1="22.86" y1="45.72" x2="22.86" y2="55.88" width="0.1524" layer="91"/>
<junction x="22.86" y="55.88"/>
<pinref part="D1" gate="G$1" pin="A"/>
<wire x1="48.26" y1="50.8" x2="48.26" y2="55.88" width="0.1524" layer="91"/>
<junction x="48.26" y="55.88"/>
<pinref part="J5" gate="G$1" pin="3"/>
<pinref part="J5" gate="G$1" pin="2"/>
<wire x1="7.62" y1="88.9" x2="10.16" y2="88.9" width="0.1524" layer="91"/>
<wire x1="10.16" y1="88.9" x2="10.16" y2="55.88" width="0.1524" layer="91"/>
<junction x="10.16" y="88.9"/>
<junction x="10.16" y="55.88"/>
</segment>
<segment>
<pinref part="GND5" gate="1" pin="GND"/>
<wire x1="78.74" y1="63.5" x2="78.74" y2="66.04" width="0.1524" layer="91"/>
<wire x1="78.74" y1="66.04" x2="71.12" y2="66.04" width="0.1524" layer="91"/>
<pinref part="IC1" gate="G$1" pin="GND_1"/>
<wire x1="71.12" y1="66.04" x2="71.12" y2="73.66" width="0.1524" layer="91"/>
</segment>
<segment>
<pinref part="IC1" gate="G$1" pin="GND_2"/>
<pinref part="GND4" gate="1" pin="GND"/>
<wire x1="63.5" y1="104.14" x2="63.5" y2="109.22" width="0.1524" layer="91"/>
<wire x1="63.5" y1="109.22" x2="81.28" y2="109.22" width="0.1524" layer="91"/>
</segment>
<segment>
<pinref part="J3" gate="G$1" pin="2"/>
<wire x1="124.46" y1="66.04" x2="121.92" y2="66.04" width="0.1524" layer="91"/>
<pinref part="GND1" gate="1" pin="GND"/>
<wire x1="121.92" y1="66.04" x2="121.92" y2="55.88" width="0.1524" layer="91"/>
<pinref part="J4" gate="G$1" pin="2"/>
<wire x1="121.92" y1="55.88" x2="121.92" y2="53.34" width="0.1524" layer="91"/>
<wire x1="124.46" y1="55.88" x2="121.92" y2="55.88" width="0.1524" layer="91"/>
<junction x="121.92" y="55.88"/>
</segment>
</net>
<net name="N$2" class="0">
<segment>
<pinref part="J1" gate="G$1" pin="2"/>
<wire x1="7.62" y1="71.12" x2="20.32" y2="71.12" width="0.1524" layer="91"/>
<pinref part="S1" gate="G$1" pin="2"/>
<wire x1="20.32" y1="71.12" x2="20.32" y2="88.9" width="0.1524" layer="91"/>
</segment>
</net>
<net name="N$6" class="0">
<segment>
<pinref part="J5" gate="G$1" pin="1"/>
<wire x1="5.08" y1="88.9" x2="5.08" y2="83.82" width="0.1524" layer="91"/>
<wire x1="5.08" y1="83.82" x2="17.78" y2="83.82" width="0.1524" layer="91"/>
<pinref part="S1" gate="G$1" pin="1"/>
<wire x1="17.78" y1="83.82" x2="17.78" y2="88.9" width="0.1524" layer="91"/>
</segment>
</net>
</nets>
</sheet>
</sheets>
</schematic>
</drawing>
<compatibility>
<note version="8.2" severity="warning">
Since Version 8.2, EAGLE supports online libraries. The ids
of those online libraries will not be understood (or retained)
with this version.
</note>
<note version="8.3" severity="warning">
Since Version 8.3, EAGLE supports URNs for individual library
assets (packages, symbols, and devices). The URNs of those assets
will not be understood (or retained) with this version.
</note>
<note version="8.3" severity="warning">
Since Version 8.3, EAGLE supports the association of 3D packages
with devices in libraries, schematics, and board files. Those 3D
packages will not be understood (or retained) with this version.
</note>
</compatibility>
</eagle>
